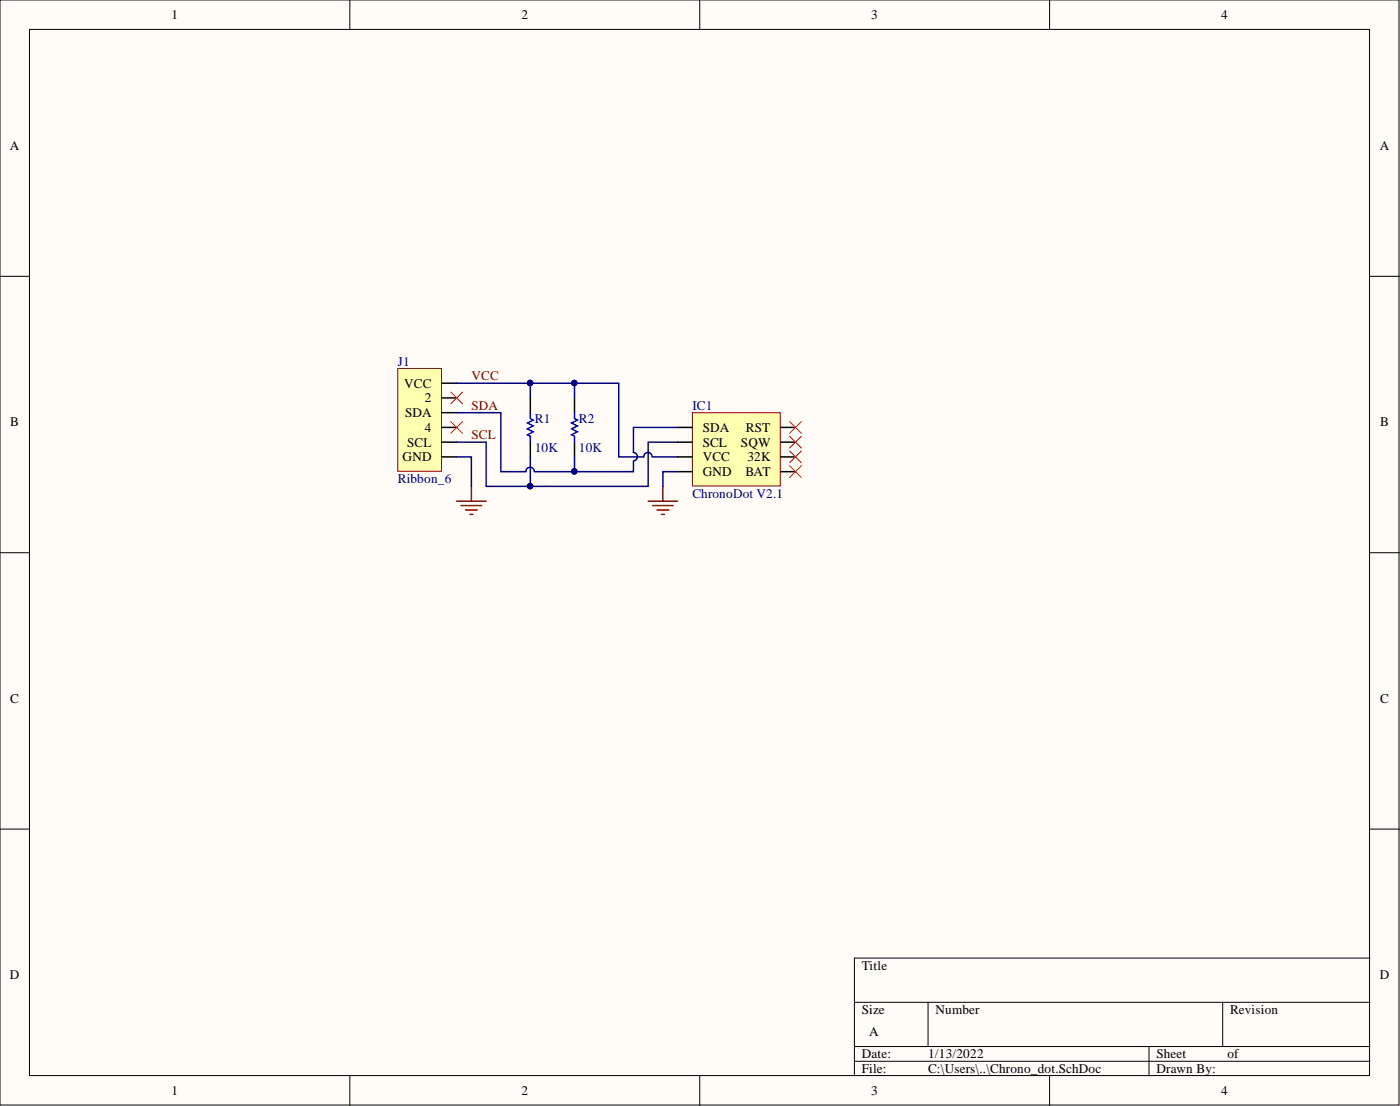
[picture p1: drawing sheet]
<svg xmlns="http://www.w3.org/2000/svg" width="241mm" height="190mm" viewBox="0 0 241 190" stroke-linecap="round" stroke-linejoin="round" font-family="sans-serif">
<g fill="#fffcf8" stroke="#000" stroke-width=".17">
<path d="M0 0h241.1v190.3h-241.1z"/>
<path d="M5.1 5.1h231v180.2h-231z"/>
</g>
<g fill="none" stroke="#000" stroke-width=".17">
<path d="M60.3 0v5.1M120.6 0v5.1M180.9 0v5.1M0 47.6h5.1M236.1 47.6h5.1M0 95.2h5.1M236.1 95.2h5.1M0 142.8h5.1M236.1 142.8h5.1M147.3 172.6h88.8M160 172.6v7.7M210.7 172.6v7.7"/>
<path d="M236.1 165h-88.8v20.3M60.3 185.3v5.1M120.6 185.3v5.1M147.3 180.3h88.8M147.3 182.8h88.8M180.9 185.3v5.1M198 180.3v5"/>
</g>
<path d="M119.3 71.1h15.2v12.6h-15.2z" fill="#ffffb0" stroke="#800000" stroke-width=".17"/>
<path d="M91.4 68.5v2.6M91.4 76.2v2.5M99 68.5v2.6M99 76.2v2.5M116.8 73.6h2.5M116.8 76.2h2.5M116.8 78.7h2.5M134.6 73.6h2.5M134.6 76.2h2.5M134.6 78.7h2.5M116.8 81.2h2.5M134.6 81.2h2.5" fill="none" stroke="#000" stroke-width=".25"/>
<path d="M91.4 71.1v1l.5 .3-1 .5 1 .5-1 .5 1 .5-1 .5 .5 .2v1.1M99 71.1v1l.5 .3-1 .5 1 .5-1 .5 1 .5-1 .5 .5 .2v1.1" fill="none" stroke="#00f" stroke-width=".25"/>
<path d="M78.7 86.3h5.1M79.5 87.1h3.5M80.2 87.8h2.1M81 88.6h.5M81.2 83.8v2.5" fill="none" stroke="#800000" stroke-width=".25"/>
<path d="M68.6 63.5h7.5v17.7h-7.5z" fill="#ffffb0" stroke="#800000" stroke-width=".17"/>
<path d="M76.2 66h2.5M76.2 68.5h2.5M76.2 71.1h2.5M76.2 73.6h2.5M76.2 76.2h2.5M76.2 78.7h2.5" fill="none" stroke="#000" stroke-width=".25"/>
<path d="M111.7 86.3h5.1M112.5 87.1h3.5M113.2 87.8h2.1M114 88.6h.5M114.3 83.8v2.5" fill="none" stroke="#800000" stroke-width=".25"/>
<path d="M77.7 67.5l2 2.1M77.7 72.6l2 2M79.7 67.5l-2 2.1M79.7 72.6l-2 2M136.1 72.6l2 2M136.1 75.1l2 2.1M136.1 77.7l2 2M138.1 72.6l-2 2M138.1 75.1l-2 2.1M138.1 77.7l-2 2M136.1 80.2l2 2.1M138.1 80.2l-2 2.1" fill="none" stroke="#f00" stroke-width=".17"/>
<path d="M78.7 78.7h2.5v5.1M78.7 76.2h5.1v7.6h27.9v-7.6h5.1M78.7 66h27.9v12.7h4.4a.72 .72 0 0 1 .7-.8 .72 .72 0 0 1 .7 .8M78.7 71.1h7.6v10.1h4.3a.72 .72 0 0 1 .8-.7 .72 .72 0 0 1 .7 .7M91.4 66v2.5M91.4 78.7v5.1M99 66v2.5M99 78.7v2.5M109.2 79.5v1.7h-17M112.5 78.7h4.3M116.8 73.6h-7.6v4.3a.72 .72 0 0 1 .7 .8 .72 .72 0 0 1-.7 .7M116.8 81.2h-2.5v2.6" fill="none" stroke="#000080" stroke-width=".25"/>
<g fill="#000080" stroke="#000080" stroke-width=".17">
<circle cx="91.4" cy="83.7" r=".47"/>
<circle cx="91.4" cy="66" r=".47"/>
<circle cx="99" cy="66" r=".47"/>
<circle cx="99" cy="81.2" r=".47"/>
</g>
<g font-size="2.3">
<text x="29.5" y="3.3">1</text>
<text x="89.9" y="3.3">2</text>
<text x="150.1" y="3.3">3</text>
<text x="210.5" y="3.3">4</text>
<text x="1.7" y="25.8">A</text>
<text x="237.8" y="25.8">A</text>
<text x="69.7" y="66.8">VCC</text>
<text x="69.8" y="71.8">SDA</text>
<text x="73.2" y="69.3">2</text>
<text x="1.8" y="73.5">B</text>
<text x="70.2" y="76.9">SCL</text>
<text x="73.2" y="74.4">4</text>
<text x="121.1" y="74.4">SDA</text>
<text x="121.1" y="76.9">SCL</text>
<text x="127.7" y="76.9">SQW</text>
<text x="128.6" y="74.4">RST</text>
<text x="237.9" y="73.5">B</text>
<text x="69.4" y="79.5">GND</text>
<text x="121.1" y="79.5">VCC</text>
<text x="121.1" y="82">GND</text>
<text x="128.5" y="82">BAT</text>
<text x="128.8" y="79.5">32K</text>
<text x="1.8" y="121">C</text>
<text x="237.9" y="121">C</text>
<text x="148.5" y="167.1">Title</text>
<text x="1.7" y="168.7">D</text>
<text x="237.8" y="168.7">D</text>
<text x="148.5" y="174.7">Size</text>
<text x="149.8" y="178.5">A</text>
<text x="161.2" y="174.7">Number</text>
<text x="212" y="174.7">Revision</text>
<text x="148.5" y="182.3">Date:</text>
<text x="148.5" y="184.8">File:</text>
<text x="160" y="182.3">1/13/2022</text>
<text x="160" y="184.8">C:\Users\..\Chrono_dot.SchDoc</text>
<text x="199.3" y="182.3">Sheet</text>
<text x="199.3" y="184.8">Drawn By:</text>
<text x="211.6" y="182.3">of</text>
<text x="29.5" y="188.6">1</text>
<text x="89.9" y="188.6">2</text>
<text x="150.1" y="188.6">3</text>
<text x="210.5" y="188.6">4</text>
</g>
<g font-size="2.3" fill="#000080">
<text x="68.6" y="63">J1</text>
<text x="119.3" y="70.6">IC1</text>
<text x="92.2" y="77.9">10K</text>
<text x="92.2" y="72.9">R1</text>
<text x="99.8" y="77.9">10K</text>
<text x="99.8" y="72.9">R2</text>
<text x="68.6" y="83.3">Ribbon_6</text>
<text x="119.3" y="85.8">ChronoDot V2.1</text>
</g>
<g font-size="2.3" fill="#800000">
<text x="81.2" y="65.5">VCC</text>
<text x="81.2" y="70.6">SDA</text>
<text x="81.2" y="75.7">SCL</text>
</g>
</svg>
